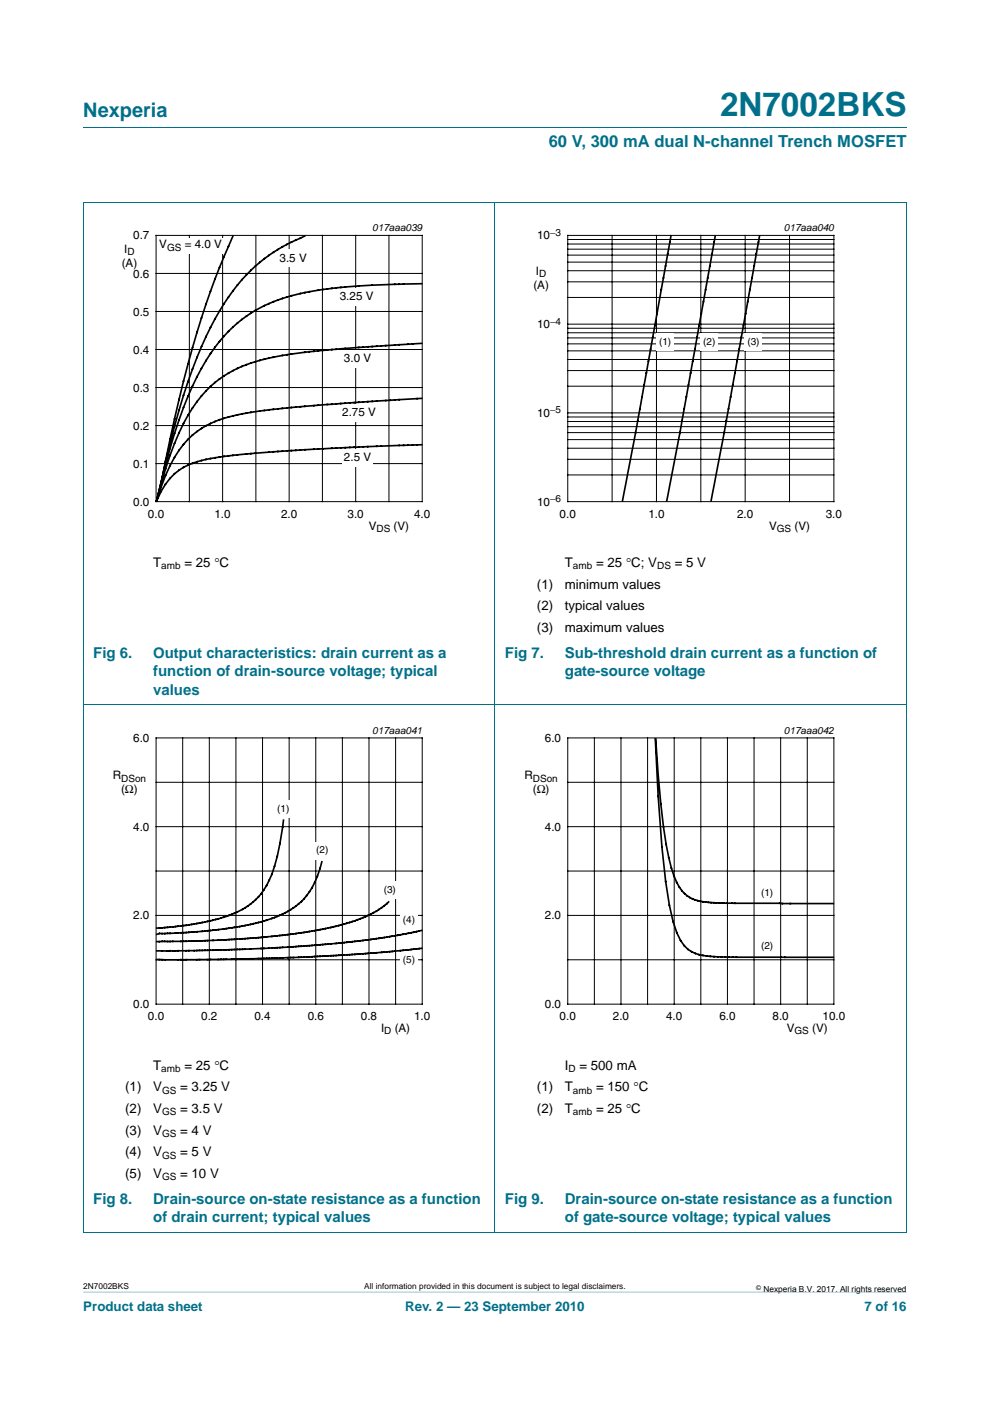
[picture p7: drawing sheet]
<svg xmlns="http://www.w3.org/2000/svg" width="210mm" height="297mm" viewBox="0 0 210 297" stroke-linecap="round" stroke-linejoin="round" font-family="sans-serif">
<path d="M17.7 273.9l174.6 .1z" fill="#00708a"/>
<path d="M17.7 27h174.6M17.6 42.9h174.7M17.7 42.9v218.3M105 42.8v218.5M192.3 42.9v218.3M17.6 149.4h174.7M17.6 261.2h174.7" fill="none" stroke="#00708a" stroke-width=".21"/>
<path d="M20.4 47.1h81.9v66.3h-81.9z" fill="none" stroke="#fff" stroke-width=".21"/>
<g fill="none" stroke="#000" stroke-width=".21">
<path d="M33.1 49.9h56.5v56.5h-56.5zM33.1 58h56.5M40.2 49.9v56.5M47.2 49.9v56.5M54.3 49.9v56.5M61.3 49.9v56.5M68.4 49.9v56.5M75.4 49.9v56.5M82.5 49.9v56.5M33.1 74.1h56.5M33.1 66h56.5M33.1 98.3h56.5"/>
<path d="M33.1 90.2h56.5M33.1 82.2h56.5"/>
</g>
<g fill="#fff">
<path d="M58.9 53h6.6v3.6h-6.6z"/>
<path d="M33.2 50.6h14.4v3.2h-14.4z"/>
<path d="M72.6 74.3h6.5v3.7h-6.5z"/>
<path d="M71.9 85.7h8.5v3.6h-8.5z"/>
<path d="M72.6 95.2h6.5v3.7h-6.5z"/>
<path d="M71.4 61.2h8.5v3.7h-8.5z"/>
</g>
<path d="M49.4 50a187 187 0 0 0-12.4 38.8l-2.8 13.8-1 3.6M64.7 50a35.1 35.1 0 0 0-18.1 16 96.6 96.6 0 0 0-9.6 24.4l-3.8 15.8M89.4 72.8l-13.3 .9a141.3 141.3 0 0 0-20 2.5 24.1 24.1 0 0 0-17.2 13.6 76.8 76.8 0 0 0-5.7 16.4M89.4 60.2h-2.8a129 129 0 0 0-22.9 2 29.4 29.4 0 0 0-21 15.9 86.6 86.6 0 0 0-7.6 20.4l-1.9 7.7M89.4 94.3l-23.8 1a207.6 207.6 0 0 0-21.9 2.1 13 13 0 0 0-10.5 8.8M89.4 84.5l-21.9 1.4a135.3 135.3 0 0 0-19 2.5 17.8 17.8 0 0 0-12.4 10.3l-1.9 4.6-1 2.9" fill="none" stroke="#000" stroke-width=".35"/>
<path d="M107.7 47.1h81.9v66.3h-81.9z" fill="none" stroke="#fff" stroke-width=".21"/>
<g fill="none" stroke="#000" stroke-width=".21">
<path d="M120.4 49.9h56.5v56.5h-56.5zM120.4 59.8h56.5M120.4 57.4h56.5M120.4 55.6h56.5M120.4 54.1h56.5M120.4 52.8h56.5M120.4 51.7h56.5M120.4 50.8h56.5M129.8 49.9v56.5M139.2 49.9v56.5M148.6 49.9v56.5M158.1 49.9v56.5"/>
<path d="M167.5 49.9v56.5M120.4 78.6h56.5M120.4 76.2h56.5M120.4 74.4h56.5M120.4 72.9h56.5M120.4 71.6h56.5M120.4 70.6h56.5M120.4 69.6h56.5M120.4 68.7h56.5M120.4 63.1h56.5M120.4 97.4h56.5M120.4 95h56.5"/>
<path d="M120.4 93.2h56.5M120.4 91.7h56.5M120.4 90.5h56.5M120.4 89.4h56.5M120.4 88.4h56.5M120.4 87.5h56.5M120.4 81.9h56.5M120.4 100.7h56.5"/>
</g>
<g fill="#fff">
<path d="M148.5 70.8h3.8v3.6h-3.8z"/>
<path d="M139.2 70.8h3.8v3.6h-3.8z"/>
<path d="M157.9 70.8h3.8v3.6h-3.8z"/>
</g>
<path d="M142.3 50l-7.3 40.9-3 15.3M151.7 50l-7.3 40.9-3 15.3M161.1 50l-7.3 40.9-3 15.3" fill="none" stroke="#000" stroke-width=".35"/>
<g fill="none" stroke="#000" stroke-width=".21">
<path d="M33.1 156.5h56.5v56.4h-56.5zM38.8 156.5v56.4M44.4 156.5v56.4M50 156.5v56.4M55.7 156.5v56.4M61.3 156.5v56.4M67 156.5v56.4M72.6 156.5v56.4M78.3 156.5v56.4M83.9 156.5v56.4M33.1 165.9h56.5M33.1 175.3h56.5"/>
<path d="M33.1 184.7h56.5M33.1 194.1h56.5M33.1 203.5h56.5"/>
</g>
<path d="M20.4 153.6h81.9v66.4h-81.9z" fill="none" stroke="#fff" stroke-width=".21"/>
<g fill="#fff">
<path d="M58.2 169.7h3.8v3.7h-3.8z"/>
<path d="M66.4 178.5h3.9v3.7h-3.9z"/>
</g>
<path d="M60.1 173.9a39.8 39.8 0 0 1-3.6 13.9 14.8 14.8 0 0 1-9.1 6.7l-2.2 .6-4 .8-4.5 .6-3.5 .3M68.3 182.7a15.3 15.3 0 0 1-5.5 9.4 30.4 30.4 0 0 1-13.1 4.5l-6.2 .8-5.7 .4-4 .1-.5 .2M82.4 191.2a24.1 24.1 0 0 1-10.5 5l-7.4 1.5-8.5 1-13.7 .8-9 .1M89.5 197.3l-5.1 1-5.7 .9-13.1 1.3-14.8 .8-17.5 .3M89.5 201.1l-12.5 1.1-14.2 .8-16.5 .4h-13.1" fill="none" stroke="#000" stroke-width=".35"/>
<g fill="#fff">
<path d="M80.8 186.9h3.8v3.6h-3.8z"/>
<path d="M84.9 193.4h3.8v3.6h-3.8z"/>
<path d="M84.9 201.8h3.8v3.7h-3.8z"/>
</g>
<g fill="none" stroke="#000" stroke-width=".21">
<path d="M120.4 156.5h56.5v56.4h-56.5zM126.1 156.5v56.4M131.7 156.5v56.4M137.4 156.5v56.4M143 156.5v56.4M148.6 156.5v56.4M154.3 156.5v56.4M159.9 156.5v56.4M165.6 156.5v56.4M171.2 156.5v56.4M120.4 165.9h56.5M120.4 175.3h56.5"/>
<path d="M120.4 184.7h56.5M120.4 194.1h56.5M120.4 203.5h56.5"/>
</g>
<path d="M107.7 153.6h81.9v66.4h-81.9z" fill="none" stroke="#fff" stroke-width=".21"/>
<g fill="#fff">
<path d="M160.8 187.5h3.8v3.7h-3.8z"/>
<path d="M160.8 198.8h3.8v3.6h-3.8z"/>
</g>
<path d="M139 156.7l.6 12.1 .8 10.7 .8 7.4 .8 5a17.9 17.9 0 0 0 3.1 8.6 8.4 8.4 0 0 0 6.4 2.3l25.3 .2M139.1 156.7a186 186 0 0 0 2.8 25.2 17.8 17.8 0 0 0 2.7 7 7.9 7.9 0 0 0 6.2 2.5l26 .2" fill="none" stroke="#000" stroke-width=".35"/>
<text font-size="7" fill="#00708a" x="152.7" y="24.6">2N7002BKS</text>
<text font-size="4.2" fill="#00708a" x="17.7" y="24.9">Nexperia</text>
<text font-size="3.5" fill="#00708a" x="116.4" y="31.1">60 V, 300 mA dual N-channel Trench MOSFET</text>
<g font-size="3.2" fill="#00708a">
<text x="19.8" y="139.5">Fig 6.</text>
<text x="32.5" y="143.4">function of drain-source voltage; typical</text>
<text x="32.5" y="139.5">Output characteristics: drain current as a</text>
<text x="107.1" y="139.5">Fig 7.</text>
<text x="119.8" y="143.4">gate-source voltage</text>
<text x="119.8" y="139.5">Sub-threshold drain current as a function of</text>
<text x="32.5" y="147.3">values</text>
<text x="19.8" y="255.2">Fig 8.</text>
<text x="32.5" y="255.2">Drain-source on-state resistance as a function</text>
<text x="107.1" y="255.2">Fig 9.</text>
<text x="119.8" y="255.2">Drain-source on-state resistance as a function</text>
<text x="32.5" y="259.1">of drain current; typical values</text>
<text x="119.8" y="259.1">of gate-source voltage; typical values</text>
</g>
<g font-size="2.8">
<text x="32.5" y="120.2">T</text>
<text x="39.1" y="120.2">= 25 °C</text>
<text x="113.9" y="124.8">(1)</text>
<text x="119.8" y="124.8">minimum values</text>
<text x="119.8" y="120.2">T</text>
<text x="126.4" y="120.2">= 25 °C; V</text>
<text x="143.1" y="120.2">= 5 V</text>
<text x="113.9" y="129.4">(2)</text>
<text x="119.8" y="129.4">typical values</text>
<text x="113.9" y="134">(3)</text>
<text x="119.8" y="134">maximum values</text>
<text x="32.5" y="226.8">T</text>
<text x="39.1" y="226.8">= 25 °C</text>
<text x="119.8" y="226.8">I</text>
<text x="122.9" y="226.8">= 500 mA</text>
<text x="26.6" y="231.4">(1)</text>
<text x="32.5" y="231.4">V</text>
<text x="38.2" y="231.4">= 3.25 V</text>
<text x="113.9" y="231.4">(1)</text>
<text x="119.8" y="231.4">T</text>
<text x="126.4" y="231.4">= 150 °C</text>
<text x="26.6" y="235.9">(2)</text>
<text x="32.5" y="235.9">V</text>
<text x="38.2" y="235.9">= 3.5 V</text>
<text x="113.9" y="235.9">(2)</text>
<text x="119.8" y="235.9">T</text>
<text x="126.4" y="235.9">= 25 °C</text>
<text x="26.6" y="240.5">(3)</text>
<text x="26.6" y="245.1">(4)</text>
<text x="32.5" y="240.5">V</text>
<text x="32.5" y="245.1">V</text>
<text x="38.2" y="240.5">= 4 V</text>
<text x="38.2" y="245.1">= 5 V</text>
<text x="26.6" y="249.7">(5)</text>
<text x="32.5" y="249.7">V</text>
<text x="38.2" y="249.7">= 10 V</text>
</g>
<g font-size="2.8" fill="#00708a">
<text x="17.7" y="277.9">Product data sheet</text>
<text x="86" y="277.9">Rev. 2 — 23 September 2010</text>
<text x="183.4" y="277.9">7 of 16</text>
</g>
<g font-size="2.5">
<text x="26.4" y="53.6">I</text>
<text x="28.3" y="50.8">0.7</text>
<text x="33.8" y="52.6">V</text>
<text x="39.2" y="52.6">= 4.0 V</text>
<text x="113.9" y="50.8">10</text>
<text x="25.8" y="56.6">(A)</text>
<text x="28.3" y="58.9">0.6</text>
<text x="59.3" y="55.5">3.5 V</text>
<text x="113.7" y="58.3">I</text>
<text x="72.1" y="63.7">3.25 V</text>
<text x="113.1" y="61.3">(A)</text>
<text x="28.3" y="67">0.5</text>
<text x="113.9" y="69.6">10</text>
<text x="28.3" y="75">0.4</text>
<text x="73" y="76.8">3.0 V</text>
<text x="28.3" y="83">0.3</text>
<text x="72.6" y="88.2">2.75 V</text>
<text x="113.9" y="88.4">10</text>
<text x="28.3" y="91.1">0.2</text>
<text x="28.3" y="99.2">0.1</text>
<text x="73" y="97.7">2.5 V</text>
<text x="28.3" y="107.2">0.0</text>
<text x="113.9" y="107.2">10</text>
<text x="31.4" y="109.7">0.0</text>
<text x="45.5" y="109.7">1.0</text>
<text x="59.6" y="109.7">2.0</text>
<text x="73.7" y="109.7">3.0</text>
<text x="78.2" y="112.3">V</text>
<text x="83.5" y="112.3">(V)</text>
<text x="87.8" y="109.7">4.0</text>
<text x="118.7" y="109.7">0.0</text>
<text x="137.5" y="109.7">1.0</text>
<text x="156.3" y="109.7">2.0</text>
<text x="163.1" y="112.3">V</text>
<text x="168.5" y="112.3">(V)</text>
<text x="175.2" y="109.7">3.0</text>
<text x="28.3" y="157.3">6.0</text>
<text x="115.6" y="157.3">6.0</text>
<text x="23.9" y="165.2">R</text>
<text x="111.2" y="165.2">R</text>
<text x="25.7" y="168.2">(Ω)</text>
<text x="113" y="168.2">(Ω)</text>
<text x="28.3" y="176.1">4.0</text>
<text x="115.6" y="176.1">4.0</text>
<text x="28.3" y="194.9">2.0</text>
<text x="115.6" y="194.9">2.0</text>
<text x="28.3" y="213.7">0.0</text>
<text x="115.6" y="213.7">0.0</text>
<text x="31.4" y="216.3">0.0</text>
<text x="42.7" y="216.3">0.2</text>
<text x="54" y="216.3">0.4</text>
<text x="65.3" y="216.3">0.6</text>
<text x="76.5" y="216.3">0.8</text>
<text x="80.8" y="218.8">I</text>
<text x="83.7" y="218.8">(A)</text>
<text x="87.8" y="216.3">1.0</text>
<text x="118.7" y="216.3">0.0</text>
<text x="130" y="216.3">2.0</text>
<text x="141.3" y="216.3">4.0</text>
<text x="152.6" y="216.3">6.0</text>
<text x="163.9" y="216.3">8.0</text>
<text x="166.9" y="218.8">V</text>
<text x="172.3" y="218.8">(V)</text>
<text x="174.5" y="216.3">10.0</text>
</g>
<g font-size="2.1">
<text x="35.4" y="53.1">GS</text>
<text x="79" y="49.1">017aaa039</text>
<text x="116.7" y="50">−3</text>
<text x="166.3" y="49.1">017aaa040</text>
<text x="27" y="54.1">D</text>
<text x="114.4" y="58.8">D</text>
<text x="116.7" y="68.8">−4</text>
<text x="139.8" y="73.1">(1)</text>
<text x="149.2" y="73.1">(2)</text>
<text x="158.5" y="73.1">(3)</text>
<text x="116.7" y="87.6">−5</text>
<text x="116.7" y="106.5">−6</text>
<text x="79.9" y="112.8">DS</text>
<text x="164.8" y="112.8">GS</text>
<text x="34.2" y="120.7">amb</text>
<text x="121.5" y="120.7">amb</text>
<text x="139.4" y="120.7">DS</text>
<text x="79" y="155.6">017aaa041</text>
<text x="166.3" y="155.6">017aaa042</text>
<text x="25.7" y="165.7">DSon</text>
<text x="113" y="165.7">DSon</text>
<text x="58.8" y="172.1">(1)</text>
<text x="67.1" y="180.9">(2)</text>
<text x="81.4" y="189.3">(3)</text>
<text x="161.4" y="189.9">(1)</text>
<text x="85.5" y="195.7">(4)</text>
<text x="161.4" y="201.2">(2)</text>
<text x="85.5" y="204.2">(5)</text>
<text x="81.5" y="219.3">D</text>
<text x="168.5" y="219.3">GS</text>
<text x="34.2" y="227.3">amb</text>
<text x="120.6" y="227.3">D</text>
<text x="34.4" y="231.9">GS</text>
<text x="121.5" y="231.9">amb</text>
<text x="34.4" y="236.5">GS</text>
<text x="121.5" y="236.5">amb</text>
<text x="34.4" y="241">GS</text>
<text x="34.4" y="245.6">GS</text>
<text x="34.4" y="250.2">GS</text>
</g>
<g font-size="1.8">
<text x="17.7" y="273.3">2N7002BKS</text>
<text x="77.2" y="273.3">All information provided in this document is subject to legal disclaimers.</text>
<text x="161.9" y="273.9">Nexperia B.V. 2017. All rights reserved</text>
</g>
<text font-size="1.4" x="160.4" y="273.4">©</text>
</svg>
